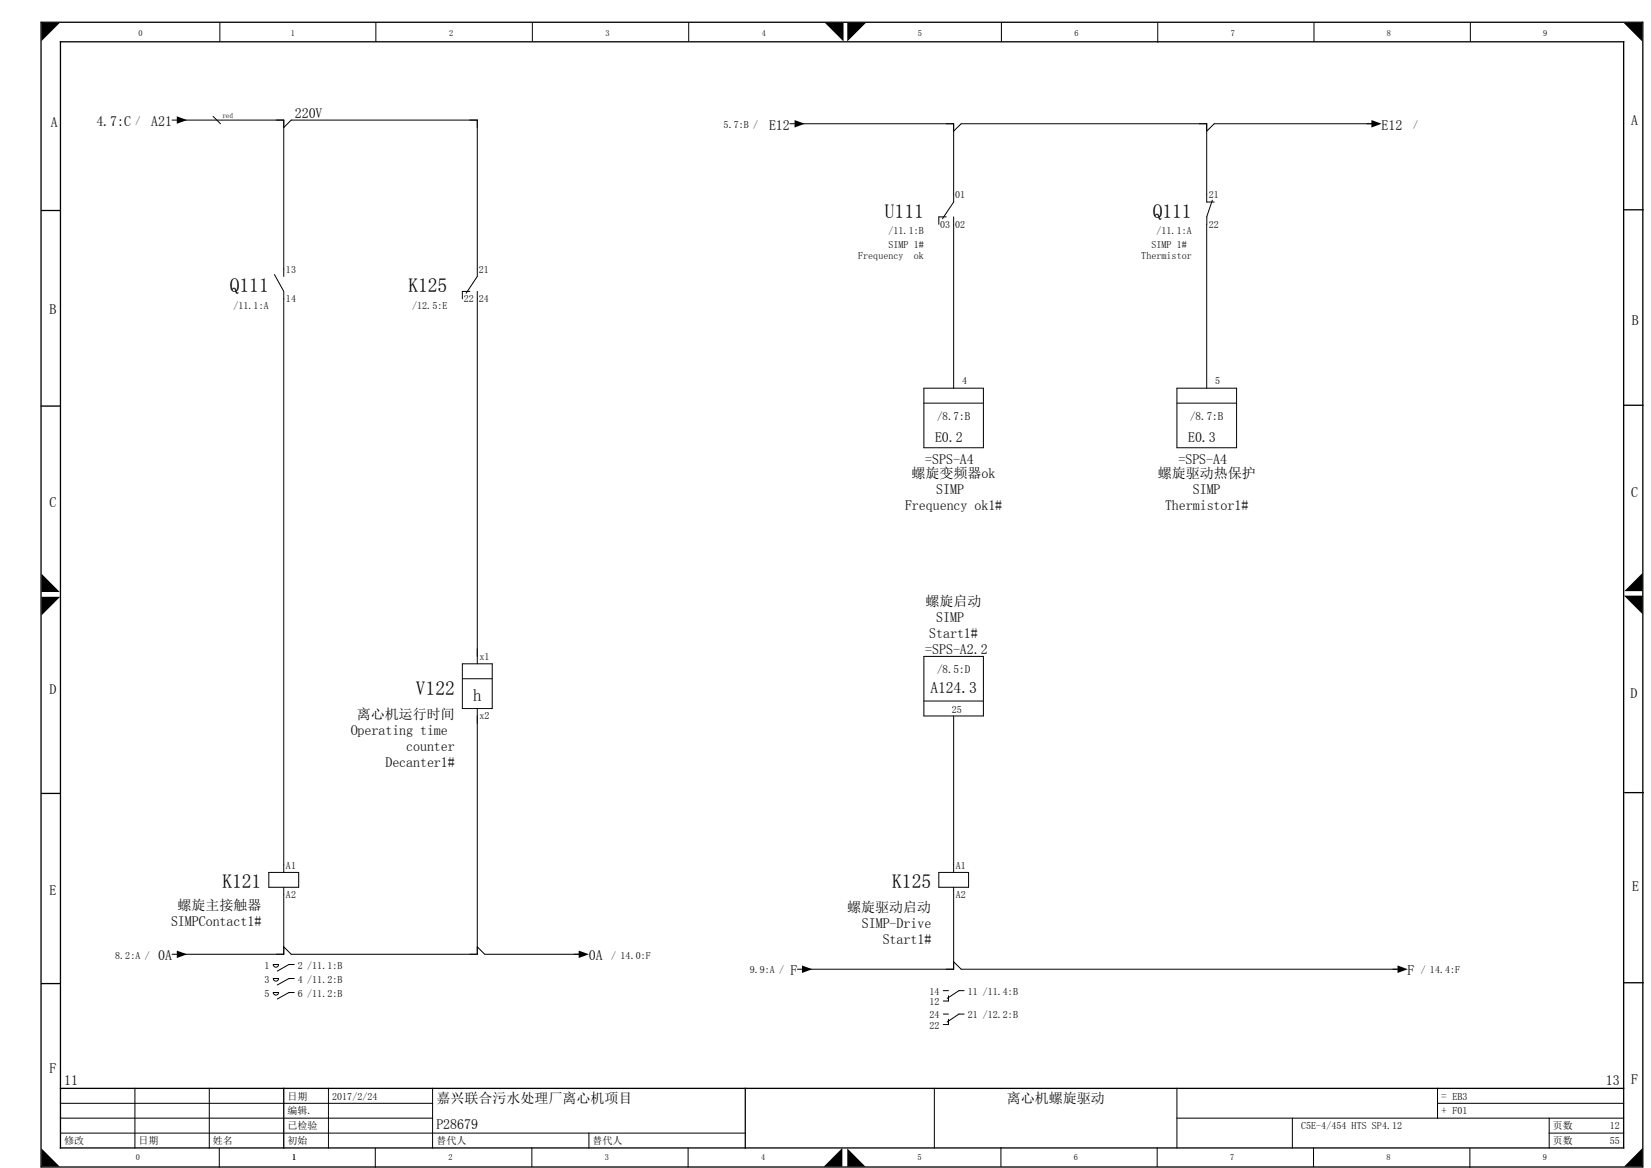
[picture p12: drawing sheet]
<svg xmlns="http://www.w3.org/2000/svg" width="297mm" height="210mm" viewBox="0 0 297 210" stroke-linecap="round" stroke-linejoin="round" font-family="sans-serif">
<g fill="none" stroke="#000" stroke-width=".18">
<path d="M39.6 4v3.4M67.6 4v3.4M95.8 4.1v3.3M123.9 4.1v3.3M180.2 4.1v3.4M208.3 4.2v3.4M236.4 4.1v3.4M264.5 4.1v3.3M31 21.6h.8M32.3 21.6h18.8v28.1M38.3 20.9l1.4 1.3M49.7 21.6h1.4v1.3l1.3-1.3h33.5v28.1l-2 3"/>
<path d="M84.5 21.6h1.4v1.3M142.1 22.2h.9M143.5 22.2h28.1v14.1l-2 3M170.2 22.2h1.4v1.4l1.3-1.4h44.2v14.1h1.4M170.2 39h-1.3v1.3M171.6 39v30.8M218.1 36l-1 3v30.8M247.2 22.2h-28.7l-1.4 1.4v-1.4h-1.3M49.4 49.4l1.7 3v104.4M84.5 52.4h-1.3v1.3M85.9 52.4v66.9M166.2 69.8h10.7v10.7h-10.7z"/>
<path d="M166.2 72.5h10.7M211.7 69.8h10.8v10.7h-10.8zM211.7 72.5h10.8M83.2 119.3h5.4v8.1h-5.4zM166.2 118h10.7v10.7h-10.7zM83.2 122h5.4M85.9 127.4v44.2h-33.5l-1.3-1.4M166.2 126h10.7M171.6 128.7v28.1M48.4 156.8h5.3v2.7h-5.3zM51.1 159.5v12.1h-18.8M168.9 156.8h5.4v2.7h-5.4z"/>
<path d="M171.6 159.5v14.7h-26.8M31 171.6h.8M49.2 173.4h.9a.48 .48 0 0 1-.5 .5 .48 .48 0 0 1-.4-.5zM49.2 175.9h.9a.48 .48 0 0 1-.5 .5 .48 .48 0 0 1-.4-.5zM49.2 178.4h.9a.48 .48 0 0 1-.5 .5 .48 .48 0 0 1-.4-.5zM52.9 173.4h-.9l-2.1 1.2M52.9 175.9h-.9l-2.1 1.2M52.9 178.4h-.9l-2.1 1.2M85.9 170.2l1.3 1.4h17.4M143.5 174.2h.8M169.7 178.1h.9M170.6 179v1h-.9"/>
<path d="M171.6 172.9l1.3 1.3h79M173.5 178.1h-1l-2.1 1.4M10.9 198.4h66.9M24.3 195.7v10.7M37.7 195.7v10.7M59.1 195.7v10.7M77.8 195.7v10.7M168.1 195.7v10.7M169.7 182.3h.9M170.6 183.2v1h-.9M173.5 182.3h-1l-2.1 1.4M211.7 195.7v10.7"/>
<path d="M258.6 198.4h33.5M258.6 195.7v5.3M10.9 203.7h123.2M10.9 201h66.9M39.5 206.5v3.3M67.5 206.5v3.3M95.7 206.4v3.3M106 203.7v2.7M123.8 206.4v3.4M180.1 206.3v3.4M208.2 206.4v3.3M211.7 201h80.4"/>
<path d="M232.5 201v5.4M236.3 206.4v3.3M264.5 206.5v3.3M278.7 203.7h13.4M278.7 201v5.4"/>
</g>
<g fill="none" stroke="#000" stroke-width=".23">
<path d="M7.4 4h288.2v205.8h-288.2zM10.9 7.5h281.2v198.9h-281.2zM7.5 37.8h3.3M292.3 37.7h3.3M7.4 73h3.3M292.3 72.9h3.3M7.5 142.6h3.3M292.3 142.5h3.3M7.5 176.8h3.3M292.3 176.7h3.3M10.9 195.7h281.2M51.1 195.7v10.7"/>
<path d="M134.1 195.7v10.7"/>
</g>
<g fill="#000">
<path d="M7.5 4h3.3l-3.3 3.4zM148.4 4.1h3.4v3.4zM152.4 4.1h3.4l-3.4 3.4zM292.1 4.1h3.4v3.4zM31.8 20.9l1.9 .7-1.9 .6zM143 21.6l1.8 .6-1.8 .7zM246.7 21.6l1.9 .6-1.9 .7zM7.5 103.1l3.2 3.3h-3.2zM7.5 107.3h3.3l-3.3 3.3zM295.5 103v3.3h-3.3zM292.2 107.1h3.3v3.3zM31.8 170.9l1.9 .7-1.9 .6z"/>
<path d="M104.1 170.9l1.9 .7-1.9 .6zM144.3 173.6l1.8 .6-1.8 .7zM251.4 173.6l1.9 .6-1.9 .7zM7.5 206.5l3.2 3.2h-3.2zM151.6 206.4v3.3h-3.4zM152.4 206.5l3.3 3.2h-3.3zM295.5 206.4v3.3h-3.3z"/>
</g>
<g font-size="3.5">
<text x="159.2" y="39.2">U111</text>
<text x="207.4" y="39.2">Q111</text>
<text x="41.3" y="52.5">Q111</text>
<text x="73.5" y="52.5">K125</text>
<text x="74.8" y="124.9">V122</text>
<text x="40" y="159.7">K121</text>
<text x="160.5" y="159.7">K125</text>
</g>
<text font-size="3" x="85.1" y="126">h</text>
<text font-size="2.8" x="167.4" y="124.5">A124.3</text>
<g font-size="2.5">
<text x="9.1" y="22.8">A</text>
<text x="17.3" y="22.6">4.7:C</text>
<text x="27.2" y="22.6">A21</text>
<text x="53" y="21.2">220V</text>
<text x="138.4" y="23.3">E12</text>
<text x="248.6" y="23.3">E12</text>
<text x="293.5" y="22.5">A</text>
<text x="8.9" y="56.4">B</text>
<text x="293.6" y="58.4">B</text>
<text x="166.5" y="83.5">=SPS-A4</text>
<text x="168.2" y="79.5">E0.2</text>
<text x="212" y="83.5">=SPS-A4</text>
<text x="213.8" y="79.5">E0.3</text>
<text x="164" y="86">螺旋变频器ok</text>
<text x="168.4" y="88.9">SIMP</text>
<text x="208.3" y="86">螺旋驱动热保护</text>
<text x="214.6" y="88.9">SIMP</text>
<text x="293.5" y="89.4">C</text>
<text x="8.9" y="91.2">C</text>
<text x="162.8" y="91.7">Frequency ok1#</text>
<text x="209.6" y="91.7">Thermistor1#</text>
<text x="166.5" y="108.9">螺旋启动</text>
<text x="168.4" y="111.8">SIMP</text>
<text x="166.5" y="117.6">=SPS-A2.2</text>
<text x="167.2" y="114.6">Start1#</text>
<text x="8.9" y="124.7">D</text>
<text x="293.3" y="125.5">D</text>
<text x="64.2" y="129.3">离心机运行时间</text>
<text x="63.1" y="132.2">Operating time</text>
<text x="69.3" y="137.9">Decanter1#</text>
<text x="73.1" y="135.1">counter</text>
<text x="8.9" y="160.8">E</text>
<text x="293.6" y="160.2">E</text>
<text x="30.8" y="166.5">SIMPContact1#</text>
<text x="31.9" y="163.7">螺旋主接触器</text>
<text x="152.4" y="163.9">螺旋驱动启动</text>
<text x="155.1" y="166.8">SIMP-Drive</text>
<text x="28.4" y="172.6">0A</text>
<text x="106" y="172.6">0A</text>
<text x="158.8" y="169.6">Start1#</text>
<text x="142.2" y="175.3">F</text>
<text x="253.3" y="175.3">F</text>
<text x="8.9" y="193">F</text>
<text x="11.5" y="195">11</text>
<text x="288.9" y="195">13</text>
<text x="293.5" y="194.8">F</text>
<text x="78.5" y="203">P28679</text>
<text x="78.5" y="198.3">嘉兴联合污水处理厂离心机项目</text>
<text x="181.2" y="198.3">离心机螺旋驱动</text>
</g>
<g font-size="2">
<text x="168.6" y="75.5">/8.7:B</text>
<text x="214.1" y="75.5">/8.7:B</text>
<text x="168.6" y="121.1">/8.5:D</text>
<text x="259.3" y="197.7">= EB3</text>
<text x="259.3" y="200.3">+ F01</text>
</g>
<g font-size="1.8">
<text x="24.4" y="22.4">/</text>
<text x="130.2" y="23">5.7:B /</text>
<text x="254.3" y="23">/</text>
<text x="171.8" y="35.6">01</text>
<text x="217.5" y="35.6">21</text>
<text x="169.2" y="40.9">03</text>
<text x="171.8" y="40.9">02</text>
<text x="217.5" y="40.9">22</text>
<text x="154.4" y="46.7">Frequency</text>
<text x="159.8" y="42.1">/11.1:B</text>
<text x="159.8" y="44.6">SIMP 1#</text>
<text x="164.4" y="46.7">ok</text>
<text x="205.3" y="46.7">Thermistor</text>
<text x="207.2" y="44.6">SIMP 1#</text>
<text x="208.1" y="42.1">/11.1:A</text>
<text x="51.5" y="49">13</text>
<text x="86.1" y="49">21</text>
<text x="42" y="55.5">/11.1:A</text>
<text x="51.5" y="54.3">14</text>
<text x="74.1" y="55.5">/12.5:E</text>
<text x="83.5" y="54.3">22</text>
<text x="86.1" y="54.3">24</text>
<text x="173.1" y="69">4</text>
<text x="218.6" y="69">5</text>
<text x="86.3" y="118.7">x1</text>
<text x="86.3" y="129.3">x2</text>
<text x="171.2" y="128.2">25</text>
<text x="51.5" y="156.2">A1</text>
<text x="51.5" y="161.5">A2</text>
<text x="172" y="156.2">A1</text>
<text x="172" y="161.5">A2</text>
<text x="20.7" y="172.3">8.2:A /</text>
<text x="110" y="172.3">/ 14.0:F</text>
<text x="47.6" y="174.2">1</text>
<text x="47.6" y="176.7">3</text>
<text x="47.6" y="179.2">5</text>
<text x="53.6" y="174.2">2 /11.1:B</text>
<text x="53.6" y="176.7">4 /11.2:B</text>
<text x="53.6" y="179.2">6 /11.2:B</text>
<text x="134.9" y="175">9.9:A /</text>
<text x="167.2" y="178.9">14</text>
<text x="174.1" y="178.9">11 /11.4:B</text>
<text x="255.6" y="175">/ 14.4:F</text>
<text x="167.2" y="180.7">12</text>
<text x="167.2" y="185">22</text>
<text x="167.2" y="183.1">24</text>
<text x="174.1" y="183.1">21 /12.2:B</text>
<text x="51.7" y="197.7">日期</text>
<text x="59.8" y="197.7">2017/2/24</text>
<text x="51.7" y="200.3">编辑.</text>
<text x="51.7" y="203">已检验</text>
<text x="234.1" y="203">C5E-4/454 HTS SP4.12</text>
<text x="279.4" y="203">页数</text>
<text x="289.6" y="203">12</text>
<text x="11.5" y="205.7">修改</text>
<text x="24.9" y="205.7">日期</text>
<text x="38.3" y="205.7">姓名</text>
<text x="51.7" y="205.7">初始</text>
<text x="78.5" y="205.7">替代人</text>
<text x="106.6" y="205.7">替代人</text>
<text x="279.4" y="205.7">页数</text>
<text x="289.6" y="205.7">55</text>
</g>
<g font-size="1.5">
<text x="24.9" y="6.5">0</text>
<text x="52.3" y="6.4">1</text>
<text x="80.8" y="6.4">2</text>
<text x="108.9" y="6.4">3</text>
<text x="137.1" y="6.4">4</text>
<text x="165.2" y="6.4">5</text>
<text x="193.3" y="6.4">6</text>
<text x="221.4" y="6.4">7</text>
<text x="249.5" y="6.4">8</text>
<text x="277.7" y="6.4">9</text>
<text x="24.5" y="208.6">0</text>
<text x="52.6" y="208.6">1</text>
<text x="80.7" y="208.6">2</text>
<text x="108.8" y="208.6">3</text>
<text x="136.9" y="208.6">4</text>
<text x="165.1" y="208.6">5</text>
<text x="193.2" y="208.6">6</text>
<text x="221.3" y="208.6">7</text>
<text x="249.4" y="208.6">8</text>
<text x="277.6" y="208.6">9</text>
</g>
<text font-size="1.3" x="40" y="21.2">red</text>
</svg>
